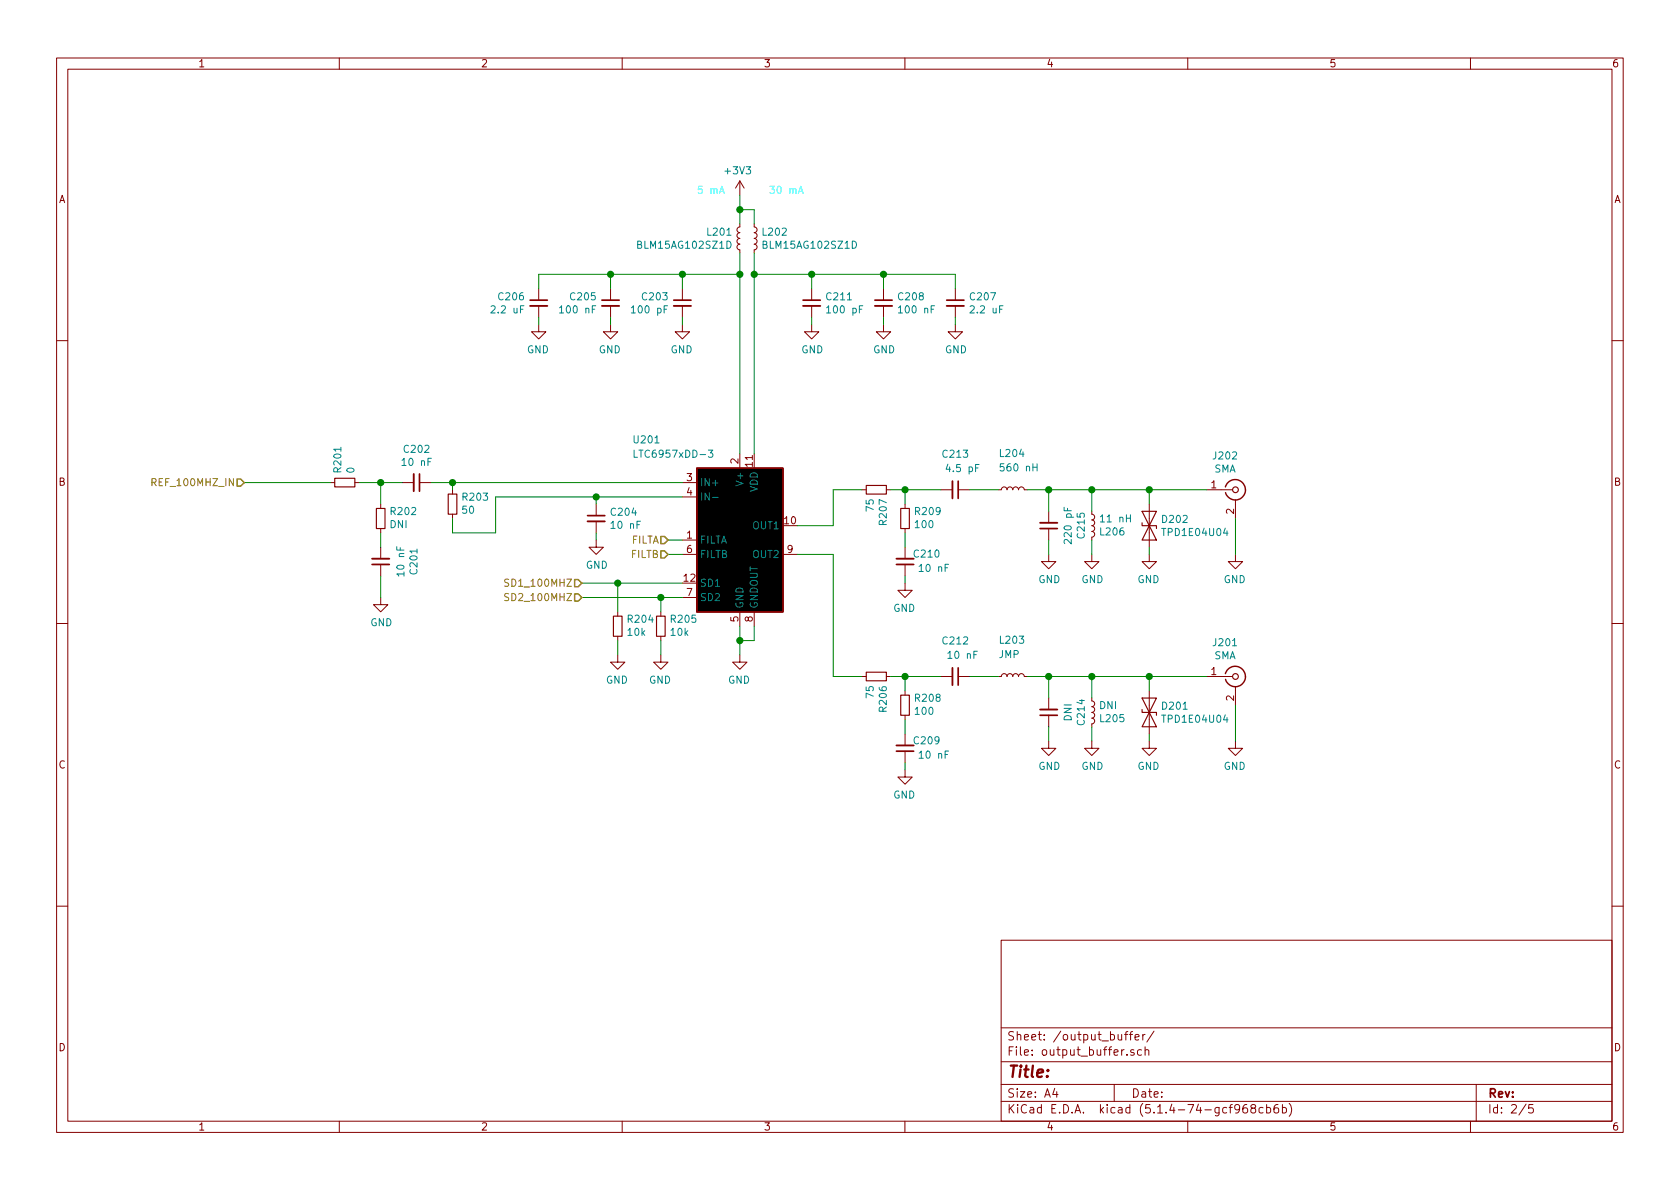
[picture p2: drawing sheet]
EESchema Schematic File Version 4
LIBS:vna_mm_ref-cache
EELAYER 30 0
EELAYER END
$Descr A4 11693 8268
encoding utf-8
Sheet 2 5
Title ""
Date ""
Rev ""
Comp ""
Comment1 ""
Comment2 ""
Comment3 ""
Comment4 ""
$EndDescr
$Comp
L Interface:LTC6957xDD-3 U?
U 1 1
P 5150 3750
AR Path="/5DBFE6CC" Ref="U?"  Part="1" 
AR Path="/5DBF0563/5DBFE6CC" Ref="U201"  Part="1" 
F 0 "U201" H 4400 4450 50  0000 L CNN
F 1 "LTC6957xDD-3" H 4400 4350 50  0000 L CNN
F 2 "Package_DFN_QFN:DFN-12-1EP_3x3mm_P0.45mm_EP1.66x2.38mm" H 5150 3100 50  0001 C CNN
F 3 "https://www.analog.com/media/en/technical-documentation/data-sheets/6957fb.pdf" H 5150 3750 50  0001 C CNN
F 4 "Digi-Key" H 5150 3750 50  0001 C CNN "DIST_NAME"
F 5 "LTC6957IDD-3#TRPBFCT-ND" H 5150 3750 50  0001 C CNN "DIST_PN"
	1    5150 3750
	1    0    0    -1  
$EndComp
Text Notes 5050 1350 2    50   ~ 0
5 mA
Wire Wire Line
	5150 1350 5150 1450
$Comp
L power:+3V3 #PWR?
U 1 1
P 5150 1350
AR Path="/5DBFE6D4" Ref="#PWR?"  Part="1" 
AR Path="/5DBF0563/5DBFE6D4" Ref="#PWR0208"  Part="1" 
F 0 "#PWR0208" H 5150 1200 50  0001 C CNN
F 1 "+3V3" H 5165 1523 50  0000 C CNN
F 2 "" H 5150 1350 50  0001 C CNN
F 3 "" H 5150 1350 50  0001 C CNN
	1    5150 1350
	-1   0    0    -1  
$EndComp
Wire Wire Line
	3750 1900 3750 2000
Wire Wire Line
	4250 1900 3750 1900
Wire Wire Line
	4250 1900 4250 2000
Connection ~ 4250 1900
Wire Wire Line
	4750 1900 4250 1900
Wire Wire Line
	4750 1900 4750 2000
Connection ~ 4750 1900
Wire Wire Line
	5150 1900 4750 1900
Wire Wire Line
	3750 2200 3750 2250
$Comp
L power:GND #PWR?
U 1 1
P 3750 2250
AR Path="/5DBFE6E3" Ref="#PWR?"  Part="1" 
AR Path="/5DBF0563/5DBFE6E3" Ref="#PWR0202"  Part="1" 
F 0 "#PWR0202" H 3750 2000 50  0001 C CNN
F 1 "GND" H 3755 2077 50  0000 C CNN
F 2 "" H 3750 2250 50  0001 C CNN
F 3 "" H 3750 2250 50  0001 C CNN
	1    3750 2250
	-1   0    0    -1  
$EndComp
Connection ~ 5150 1900
Wire Wire Line
	5150 1750 5150 1900
Wire Wire Line
	4250 2250 4250 2200
$Comp
L power:GND #PWR?
U 1 1
P 4250 2250
AR Path="/5DBFE6EC" Ref="#PWR?"  Part="1" 
AR Path="/5DBF0563/5DBFE6EC" Ref="#PWR0204"  Part="1" 
F 0 "#PWR0204" H 4250 2000 50  0001 C CNN
F 1 "GND" H 4255 2077 50  0000 C CNN
F 2 "" H 4250 2250 50  0001 C CNN
F 3 "" H 4250 2250 50  0001 C CNN
	1    4250 2250
	-1   0    0    -1  
$EndComp
Wire Wire Line
	4750 2200 4750 2250
$Comp
L power:GND #PWR?
U 1 1
P 4750 2250
AR Path="/5DBFE6F3" Ref="#PWR?"  Part="1" 
AR Path="/5DBF0563/5DBFE6F3" Ref="#PWR0207"  Part="1" 
F 0 "#PWR0207" H 4750 2000 50  0001 C CNN
F 1 "GND" H 4755 2077 50  0000 C CNN
F 2 "" H 4750 2250 50  0001 C CNN
F 3 "" H 4750 2250 50  0001 C CNN
	1    4750 2250
	-1   0    0    -1  
$EndComp
$Comp
L Device:L_Small L?
U 1 1
P 5150 1650
AR Path="/5DBFE6F9" Ref="L?"  Part="1" 
AR Path="/5DBF0563/5DBFE6F9" Ref="L201"  Part="1" 
F 0 "L201" H 5198 1696 50  0000 L CNN
F 1 "BLM15AG102SZ1D" H 5198 1605 50  0000 L CNN
F 2 "Inductor_SMD:L_0402_1005Metric" H 5150 1650 50  0001 C CNN
F 3 "~" H 5150 1650 50  0001 C CNN
F 4 "Digi-Key" H 5150 1650 50  0001 C CNN "DIST_NAME"
F 5 "BLM15AG102SZ1D" H 5150 1650 50  0001 C CNN "DIST_PN"
	1    5150 1650
	-1   0    0    -1  
$EndComp
$Comp
L Device:C_Small C?
U 1 1
P 4750 2100
AR Path="/5DBFE6FF" Ref="C?"  Part="1" 
AR Path="/5DBF0563/5DBFE6FF" Ref="C203"  Part="1" 
F 0 "C203" H 4842 2146 50  0000 L CNN
F 1 "100 pF" H 4842 2055 50  0000 L CNN
F 2 "Capacitor_SMD:C_0402_1005Metric" H 4750 2100 50  0001 C CNN
F 3 "~" H 4750 2100 50  0001 C CNN
	1    4750 2100
	-1   0    0    -1  
$EndComp
$Comp
L Device:C_Small C?
U 1 1
P 4250 2100
AR Path="/5DBFE705" Ref="C?"  Part="1" 
AR Path="/5DBF0563/5DBFE705" Ref="C205"  Part="1" 
F 0 "C205" H 4342 2146 50  0000 L CNN
F 1 "100 nF" H 4342 2055 50  0000 L CNN
F 2 "Capacitor_SMD:C_0402_1005Metric" H 4250 2100 50  0001 C CNN
F 3 "~" H 4250 2100 50  0001 C CNN
	1    4250 2100
	-1   0    0    -1  
$EndComp
$Comp
L Device:C_Small C?
U 1 1
P 3750 2100
AR Path="/5DBFE70B" Ref="C?"  Part="1" 
AR Path="/5DBF0563/5DBFE70B" Ref="C206"  Part="1" 
F 0 "C206" H 3842 2146 50  0000 L CNN
F 1 "2.2 uF" H 3842 2055 50  0000 L CNN
F 2 "Capacitor_SMD:C_0603_1608Metric" H 3750 2100 50  0001 C CNN
F 3 "~" H 3750 2100 50  0001 C CNN
F 4 "Digi-Key" H 3750 2100 50  0001 C CNN "DIST_NAME"
F 5 "490-10731-1-ND" H 3750 2100 50  0001 C CNN "DIST_PN"
	1    3750 2100
	-1   0    0    -1  
$EndComp
Wire Wire Line
	5150 1900 5150 3150
$Comp
L power:GND #PWR?
U 1 1
P 5150 4550
AR Path="/5DBFE712" Ref="#PWR?"  Part="1" 
AR Path="/5DBF0563/5DBFE712" Ref="#PWR0209"  Part="1" 
F 0 "#PWR0209" H 5150 4300 50  0001 C CNN
F 1 "GND" H 5155 4377 50  0000 C CNN
F 2 "" H 5150 4550 50  0001 C CNN
F 3 "" H 5150 4550 50  0001 C CNN
	1    5150 4550
	-1   0    0    -1  
$EndComp
Wire Wire Line
	4600 4150 4750 4150
$Comp
L Device:R_Small R?
U 1 1
P 4600 4350
AR Path="/5DBFE719" Ref="R?"  Part="1" 
AR Path="/5DBF0563/5DBFE719" Ref="R205"  Part="1" 
F 0 "R205" H 4541 4304 50  0000 R CNN
F 1 "10k" H 4541 4395 50  0000 R CNN
F 2 "Resistor_SMD:R_0402_1005Metric" H 4600 4350 50  0001 C CNN
F 3 "~" H 4600 4350 50  0001 C CNN
	1    4600 4350
	-1   0    0    1   
$EndComp
$Comp
L power:GND #PWR?
U 1 1
P 4600 4550
AR Path="/5DBFE71F" Ref="#PWR?"  Part="1" 
AR Path="/5DBF0563/5DBFE71F" Ref="#PWR0206"  Part="1" 
F 0 "#PWR0206" H 4600 4300 50  0001 C CNN
F 1 "GND" H 4605 4377 50  0000 C CNN
F 2 "" H 4600 4550 50  0001 C CNN
F 3 "" H 4600 4550 50  0001 C CNN
	1    4600 4550
	-1   0    0    -1  
$EndComp
Wire Wire Line
	5150 4350 5150 4450
Wire Wire Line
	5250 4450 5150 4450
Wire Wire Line
	5250 4350 5250 4450
Connection ~ 5150 4450
Wire Wire Line
	5150 4450 5150 4550
Wire Wire Line
	4600 4550 4600 4450
Wire Wire Line
	4600 4250 4600 4150
Connection ~ 4600 4150
Text Notes 5350 1350 0    50   ~ 0
30 mA
Wire Wire Line
	6650 1900 6650 2000
Wire Wire Line
	6150 1900 6650 1900
Wire Wire Line
	6150 1900 6150 2000
Connection ~ 6150 1900
Wire Wire Line
	5650 1900 6150 1900
Wire Wire Line
	5650 1900 5650 2000
Connection ~ 5650 1900
Wire Wire Line
	5250 1900 5650 1900
Wire Wire Line
	6650 2200 6650 2250
$Comp
L power:GND #PWR?
U 1 1
P 6650 2250
AR Path="/5DBFE738" Ref="#PWR?"  Part="1" 
AR Path="/5DBF0563/5DBFE738" Ref="#PWR0214"  Part="1" 
F 0 "#PWR0214" H 6650 2000 50  0001 C CNN
F 1 "GND" H 6655 2077 50  0000 C CNN
F 2 "" H 6650 2250 50  0001 C CNN
F 3 "" H 6650 2250 50  0001 C CNN
	1    6650 2250
	1    0    0    -1  
$EndComp
Connection ~ 5250 1900
Wire Wire Line
	5250 1750 5250 1900
Wire Wire Line
	6150 2250 6150 2200
$Comp
L power:GND #PWR?
U 1 1
P 6150 2250
AR Path="/5DBFE741" Ref="#PWR?"  Part="1" 
AR Path="/5DBF0563/5DBFE741" Ref="#PWR0211"  Part="1" 
F 0 "#PWR0211" H 6150 2000 50  0001 C CNN
F 1 "GND" H 6155 2077 50  0000 C CNN
F 2 "" H 6150 2250 50  0001 C CNN
F 3 "" H 6150 2250 50  0001 C CNN
	1    6150 2250
	1    0    0    -1  
$EndComp
Wire Wire Line
	5650 2200 5650 2250
$Comp
L power:GND #PWR?
U 1 1
P 5650 2250
AR Path="/5DBFE748" Ref="#PWR?"  Part="1" 
AR Path="/5DBF0563/5DBFE748" Ref="#PWR0210"  Part="1" 
F 0 "#PWR0210" H 5650 2000 50  0001 C CNN
F 1 "GND" H 5655 2077 50  0000 C CNN
F 2 "" H 5650 2250 50  0001 C CNN
F 3 "" H 5650 2250 50  0001 C CNN
	1    5650 2250
	1    0    0    -1  
$EndComp
$Comp
L Device:L_Small L?
U 1 1
P 5250 1650
AR Path="/5DBFE74E" Ref="L?"  Part="1" 
AR Path="/5DBF0563/5DBFE74E" Ref="L202"  Part="1" 
F 0 "L202" H 5298 1696 50  0000 L CNN
F 1 "BLM15AG102SZ1D" H 5298 1605 50  0000 L CNN
F 2 "Inductor_SMD:L_0402_1005Metric" H 5250 1650 50  0001 C CNN
F 3 "~" H 5250 1650 50  0001 C CNN
F 4 "Digi-Key" H 5250 1650 50  0001 C CNN "DIST_NAME"
F 5 "BLM15AG102SZ1D" H 5250 1650 50  0001 C CNN "DIST_PN"
	1    5250 1650
	1    0    0    -1  
$EndComp
$Comp
L Device:C_Small C?
U 1 1
P 5650 2100
AR Path="/5DBFE754" Ref="C?"  Part="1" 
AR Path="/5DBF0563/5DBFE754" Ref="C211"  Part="1" 
F 0 "C211" H 5742 2146 50  0000 L CNN
F 1 "100 pF" H 5742 2055 50  0000 L CNN
F 2 "Capacitor_SMD:C_0402_1005Metric" H 5650 2100 50  0001 C CNN
F 3 "~" H 5650 2100 50  0001 C CNN
	1    5650 2100
	1    0    0    -1  
$EndComp
$Comp
L Device:C_Small C?
U 1 1
P 6150 2100
AR Path="/5DBFE75A" Ref="C?"  Part="1" 
AR Path="/5DBF0563/5DBFE75A" Ref="C208"  Part="1" 
F 0 "C208" H 6242 2146 50  0000 L CNN
F 1 "100 nF" H 6242 2055 50  0000 L CNN
F 2 "Capacitor_SMD:C_0402_1005Metric" H 6150 2100 50  0001 C CNN
F 3 "~" H 6150 2100 50  0001 C CNN
	1    6150 2100
	1    0    0    -1  
$EndComp
$Comp
L Device:C_Small C?
U 1 1
P 6650 2100
AR Path="/5DBFE760" Ref="C?"  Part="1" 
AR Path="/5DBF0563/5DBFE760" Ref="C207"  Part="1" 
F 0 "C207" H 6742 2146 50  0000 L CNN
F 1 "2.2 uF" H 6742 2055 50  0000 L CNN
F 2 "Capacitor_SMD:C_0603_1608Metric" H 6650 2100 50  0001 C CNN
F 3 "~" H 6650 2100 50  0001 C CNN
F 4 "Digi-Key" H 6650 2100 50  0001 C CNN "DIST_NAME"
F 5 "490-10731-1-ND" H 6650 2100 50  0001 C CNN "DIST_PN"
	1    6650 2100
	1    0    0    -1  
$EndComp
Wire Wire Line
	5250 1900 5250 3150
Wire Wire Line
	5150 1450 5250 1450
Wire Wire Line
	5250 1450 5250 1550
Connection ~ 5150 1450
Wire Wire Line
	5150 1450 5150 1550
$Comp
L Device:R_Small R?
U 1 1
P 4300 4350
AR Path="/5DBFE76B" Ref="R?"  Part="1" 
AR Path="/5DBF0563/5DBFE76B" Ref="R204"  Part="1" 
F 0 "R204" H 4241 4304 50  0000 R CNN
F 1 "10k" H 4241 4395 50  0000 R CNN
F 2 "Resistor_SMD:R_0402_1005Metric" H 4300 4350 50  0001 C CNN
F 3 "~" H 4300 4350 50  0001 C CNN
	1    4300 4350
	-1   0    0    1   
$EndComp
$Comp
L power:GND #PWR?
U 1 1
P 4300 4550
AR Path="/5DBFE771" Ref="#PWR?"  Part="1" 
AR Path="/5DBF0563/5DBFE771" Ref="#PWR0205"  Part="1" 
F 0 "#PWR0205" H 4300 4300 50  0001 C CNN
F 1 "GND" H 4305 4377 50  0000 C CNN
F 2 "" H 4300 4550 50  0001 C CNN
F 3 "" H 4300 4550 50  0001 C CNN
	1    4300 4550
	-1   0    0    -1  
$EndComp
Wire Wire Line
	4300 4550 4300 4450
Wire Wire Line
	4300 4250 4300 4050
Wire Wire Line
	4300 4050 4750 4050
Wire Wire Line
	4050 4150 4600 4150
Wire Wire Line
	4300 4050 4050 4050
Connection ~ 4300 4050
$Comp
L Device:C_Small C?
U 1 1
P 4150 3600
AR Path="/5DBFE77F" Ref="C?"  Part="1" 
AR Path="/5DBF0563/5DBFE77F" Ref="C204"  Part="1" 
F 0 "C204" H 4058 3646 50  0000 R CNN
F 1 "10 nF" H 4058 3555 50  0000 R CNN
F 2 "Capacitor_SMD:C_0402_1005Metric" H 4150 3600 50  0001 C CNN
F 3 "~" H 4150 3600 50  0001 C CNN
	1    4150 3600
	-1   0    0    -1  
$EndComp
$Comp
L Device:R_Small R?
U 1 1
P 2650 3600
AR Path="/5DBFE785" Ref="R?"  Part="1" 
AR Path="/5DBF0563/5DBFE785" Ref="R202"  Part="1" 
F 0 "R202" H 2591 3554 50  0000 R CNN
F 1 "DNI" H 2591 3645 50  0000 R CNN
F 2 "Resistor_SMD:R_0402_1005Metric" H 2650 3600 50  0001 C CNN
F 3 "~" H 2650 3600 50  0001 C CNN
	1    2650 3600
	-1   0    0    1   
$EndComp
$Comp
L Device:C_Small C?
U 1 1
P 2900 3350
AR Path="/5DBFE78B" Ref="C?"  Part="1" 
AR Path="/5DBF0563/5DBFE78B" Ref="C202"  Part="1" 
F 0 "C202" V 3129 3350 50  0000 C CNN
F 1 "10 nF" V 3038 3350 50  0000 C CNN
F 2 "Capacitor_SMD:C_0402_1005Metric" H 2900 3350 50  0001 C CNN
F 3 "~" H 2900 3350 50  0001 C CNN
	1    2900 3350
	0    1    -1   0   
$EndComp
$Comp
L power:GND #PWR?
U 1 1
P 2650 4150
AR Path="/5DBFE791" Ref="#PWR?"  Part="1" 
AR Path="/5DBF0563/5DBFE791" Ref="#PWR0201"  Part="1" 
F 0 "#PWR0201" H 2650 3900 50  0001 C CNN
F 1 "GND" H 2655 3977 50  0000 C CNN
F 2 "" H 2650 4150 50  0001 C CNN
F 3 "" H 2650 4150 50  0001 C CNN
	1    2650 4150
	1    0    0    -1  
$EndComp
Wire Wire Line
	1700 3350 2300 3350
Wire Wire Line
	2650 3500 2650 3350
Wire Wire Line
	2650 3350 2800 3350
$Comp
L power:GND #PWR?
U 1 1
P 4150 3750
AR Path="/5DBFE79D" Ref="#PWR?"  Part="1" 
AR Path="/5DBF0563/5DBFE79D" Ref="#PWR0203"  Part="1" 
F 0 "#PWR0203" H 4150 3500 50  0001 C CNN
F 1 "GND" H 4155 3577 50  0000 C CNN
F 2 "" H 4150 3750 50  0001 C CNN
F 3 "" H 4150 3750 50  0001 C CNN
	1    4150 3750
	1    0    0    -1  
$EndComp
Wire Wire Line
	4150 3750 4150 3700
Wire Wire Line
	4150 3450 4150 3500
Wire Wire Line
	4150 3450 4750 3450
Wire Wire Line
	4650 3850 4750 3850
Wire Wire Line
	4650 3750 4750 3750
$Comp
L Device:R_Small R?
U 1 1
P 6300 3600
AR Path="/5DBFE7AA" Ref="R?"  Part="1" 
AR Path="/5DBF0563/5DBFE7AA" Ref="R209"  Part="1" 
F 0 "R209" H 6241 3554 50  0000 R CNN
F 1 "100" H 6241 3645 50  0000 R CNN
F 2 "Resistor_SMD:R_0402_1005Metric" H 6300 3600 50  0001 C CNN
F 3 "~" H 6300 3600 50  0001 C CNN
	1    6300 3600
	-1   0    0    1   
$EndComp
$Comp
L Device:R_Small R?
U 1 1
P 6100 3400
AR Path="/5DBFE7B0" Ref="R?"  Part="1" 
AR Path="/5DBF0563/5DBFE7B0" Ref="R207"  Part="1" 
F 0 "R207" H 6041 3354 50  0000 R CNN
F 1 "75" H 6041 3445 50  0000 R CNN
F 2 "Resistor_SMD:R_0402_1005Metric" H 6100 3400 50  0001 C CNN
F 3 "~" H 6100 3400 50  0001 C CNN
	1    6100 3400
	0    -1   -1   0   
$EndComp
Wire Wire Line
	6000 3400 5800 3400
Wire Wire Line
	5800 3850 5550 3850
Wire Wire Line
	6200 3400 6300 3400
$Comp
L Connector:Conn_Coaxial J?
U 1 1
P 8600 4700
AR Path="/5DBFE7CD" Ref="J?"  Part="1" 
AR Path="/5DBF0563/5DBFE7CD" Ref="J201"  Part="1" 
F 0 "J201" H 8528 4938 50  0000 C CNN
F 1 "SMA" H 8528 4847 50  0000 C CNN
F 2 "Connector_Coaxial:SMA_Amphenol_132289_EdgeMount" H 8600 4700 50  0001 C CNN
F 3 " ~" H 8600 4700 50  0001 C CNN
F 4 "Digi-Key" H 8600 4700 50  0001 C CNN "DIST_NAME"
F 5 "WM5534-ND" H 8600 4700 50  0001 C CNN "DIST_PN"
	1    8600 4700
	1    0    0    -1  
$EndComp
$Comp
L power:GND #PWR?
U 1 1
P 8600 5150
AR Path="/5DBFE7D3" Ref="#PWR?"  Part="1" 
AR Path="/5DBF0563/5DBFE7D3" Ref="#PWR0221"  Part="1" 
F 0 "#PWR0221" H 8600 4900 50  0001 C CNN
F 1 "GND" H 8605 4977 50  0000 C CNN
F 2 "" H 8600 5150 50  0001 C CNN
F 3 "" H 8600 5150 50  0001 C CNN
	1    8600 5150
	-1   0    0    -1  
$EndComp
$Comp
L Device:R_Small R?
U 1 1
P 6300 4900
AR Path="/5DBFE7D9" Ref="R?"  Part="1" 
AR Path="/5DBF0563/5DBFE7D9" Ref="R208"  Part="1" 
F 0 "R208" H 6241 4854 50  0000 R CNN
F 1 "100" H 6241 4945 50  0000 R CNN
F 2 "Resistor_SMD:R_0402_1005Metric" H 6300 4900 50  0001 C CNN
F 3 "~" H 6300 4900 50  0001 C CNN
	1    6300 4900
	-1   0    0    1   
$EndComp
$Comp
L Device:R_Small R?
U 1 1
P 6100 4700
AR Path="/5DBFE7DF" Ref="R?"  Part="1" 
AR Path="/5DBF0563/5DBFE7DF" Ref="R206"  Part="1" 
F 0 "R206" H 6041 4654 50  0000 R CNN
F 1 "75" H 6041 4745 50  0000 R CNN
F 2 "Resistor_SMD:R_0402_1005Metric" H 6100 4700 50  0001 C CNN
F 3 "~" H 6100 4700 50  0001 C CNN
	1    6100 4700
	0    -1   -1   0   
$EndComp
Wire Wire Line
	6000 4700 5800 4700
Wire Wire Line
	6200 4700 6300 4700
$Comp
L power:GND #PWR?
U 1 1
P 6300 5350
AR Path="/5DBFE7EE" Ref="#PWR?"  Part="1" 
AR Path="/5DBF0563/5DBFE7EE" Ref="#PWR0212"  Part="1" 
F 0 "#PWR0212" H 6300 5100 50  0001 C CNN
F 1 "GND" H 6305 5177 50  0000 C CNN
F 2 "" H 6300 5350 50  0001 C CNN
F 3 "" H 6300 5350 50  0001 C CNN
	1    6300 5350
	-1   0    0    -1  
$EndComp
Wire Wire Line
	6300 5350 6300 5300
Wire Wire Line
	6300 4800 6300 4700
Connection ~ 6300 4700
Wire Wire Line
	5550 3650 5800 3650
Wire Wire Line
	5800 3650 5800 3400
Text HLabel 1700 3350 0    50   Input ~ 0
REF_100MHZ_IN
Text HLabel 4650 3750 0    50   Input ~ 0
FILTA
Text HLabel 4650 3850 0    50   Input ~ 0
FILTB
Text HLabel 4050 4050 0    50   Input ~ 0
SD1_100MHZ
Text HLabel 4050 4150 0    50   Input ~ 0
SD2_100MHZ
$Comp
L Device:R_Small R?
U 1 1
P 2400 3350
AR Path="/5DBA27A3" Ref="R?"  Part="1" 
AR Path="/5DBF0563/5DBA27A3" Ref="R201"  Part="1" 
F 0 "R201" H 2341 3304 50  0000 R CNN
F 1 "0" H 2341 3395 50  0000 R CNN
F 2 "Resistor_SMD:R_0402_1005Metric" H 2400 3350 50  0001 C CNN
F 3 "~" H 2400 3350 50  0001 C CNN
	1    2400 3350
	0    1    1    0   
$EndComp
Wire Wire Line
	2500 3350 2650 3350
Connection ~ 2650 3350
$Comp
L Device:R_Small R?
U 1 1
P 3150 3500
AR Path="/5DBA951C" Ref="R?"  Part="1" 
AR Path="/5DBF0563/5DBA951C" Ref="R203"  Part="1" 
F 0 "R203" H 3091 3454 50  0000 R CNN
F 1 "50" H 3091 3545 50  0000 R CNN
F 2 "Resistor_SMD:R_0402_1005Metric" H 3150 3500 50  0001 C CNN
F 3 "~" H 3150 3500 50  0001 C CNN
	1    3150 3500
	-1   0    0    1   
$EndComp
Wire Wire Line
	3000 3350 3150 3350
Wire Wire Line
	3150 3350 3150 3400
Wire Wire Line
	3150 3350 4750 3350
Connection ~ 3150 3350
Wire Wire Line
	3150 3600 3150 3700
Connection ~ 4150 3450
Wire Wire Line
	3150 3700 3450 3700
Wire Wire Line
	3450 3700 3450 3450
Wire Wire Line
	3450 3450 4150 3450
$Comp
L Device:C_Small C?
U 1 1
P 2650 3900
AR Path="/5DBB1808" Ref="C?"  Part="1" 
AR Path="/5DBF0563/5DBB1808" Ref="C201"  Part="1" 
F 0 "C201" V 2879 3900 50  0000 C CNN
F 1 "10 nF" V 2788 3900 50  0000 C CNN
F 2 "Capacitor_SMD:C_0402_1005Metric" H 2650 3900 50  0001 C CNN
F 3 "~" H 2650 3900 50  0001 C CNN
	1    2650 3900
	1    0    0    1   
$EndComp
Wire Wire Line
	2650 4000 2650 4150
Wire Wire Line
	2650 3800 2650 3700
Wire Wire Line
	5800 3850 5800 4700
$Comp
L Device:C_Small C?
U 1 1
P 6300 5200
AR Path="/5DBBB1D9" Ref="C?"  Part="1" 
AR Path="/5DBF0563/5DBBB1D9" Ref="C209"  Part="1" 
F 0 "C209" H 6450 5150 50  0000 C CNN
F 1 "10 nF" H 6500 5250 50  0000 C CNN
F 2 "Capacitor_SMD:C_0402_1005Metric" H 6300 5200 50  0001 C CNN
F 3 "~" H 6300 5200 50  0001 C CNN
	1    6300 5200
	1    0    0    1   
$EndComp
Wire Wire Line
	6300 5100 6300 5000
$Comp
L power:GND #PWR?
U 1 1
P 6300 4050
AR Path="/5DBC4333" Ref="#PWR?"  Part="1" 
AR Path="/5DBF0563/5DBC4333" Ref="#PWR0213"  Part="1" 
F 0 "#PWR0213" H 6300 3800 50  0001 C CNN
F 1 "GND" H 6305 3877 50  0000 C CNN
F 2 "" H 6300 4050 50  0001 C CNN
F 3 "" H 6300 4050 50  0001 C CNN
	1    6300 4050
	-1   0    0    -1  
$EndComp
Wire Wire Line
	6300 4050 6300 4000
$Comp
L Device:C_Small C?
U 1 1
P 6300 3900
AR Path="/5DBC433A" Ref="C?"  Part="1" 
AR Path="/5DBF0563/5DBC433A" Ref="C210"  Part="1" 
F 0 "C210" H 6450 3850 50  0000 C CNN
F 1 "10 nF" H 6500 3950 50  0000 C CNN
F 2 "Capacitor_SMD:C_0402_1005Metric" H 6300 3900 50  0001 C CNN
F 3 "~" H 6300 3900 50  0001 C CNN
	1    6300 3900
	1    0    0    1   
$EndComp
Wire Wire Line
	6300 3800 6300 3700
$Comp
L Device:D_TVS D201
U 1 1
P 8000 4950
F 0 "D201" V 7954 5029 50  0000 L CNN
F 1 "TPD1E04U04" V 8045 5029 50  0000 L CNN
F 2 "Diode_SMD:D_0402_1005Metric" H 8000 4950 50  0001 C CNN
F 3 "~" H 8000 4950 50  0001 C CNN
F 4 "Digi-Key" H 8000 4950 50  0001 C CNN "DIST_NAME"
F 5 "296-47224-1-ND" H 8000 4950 50  0001 C CNN "DIST_PN"
	1    8000 4950
	0    1    1    0   
$EndComp
$Comp
L power:GND #PWR?
U 1 1
P 8000 5150
AR Path="/5DC5418E" Ref="#PWR?"  Part="1" 
AR Path="/5DBF0563/5DC5418E" Ref="#PWR0219"  Part="1" 
F 0 "#PWR0219" H 8000 4900 50  0001 C CNN
F 1 "GND" H 8005 4977 50  0000 C CNN
F 2 "" H 8000 5150 50  0001 C CNN
F 3 "" H 8000 5150 50  0001 C CNN
	1    8000 5150
	-1   0    0    -1  
$EndComp
$Comp
L Device:C_Small C?
U 1 1
P 6650 4700
AR Path="/5DC635F4" Ref="C?"  Part="1" 
AR Path="/5DC3C92E/5DC635F4" Ref="C?"  Part="1" 
AR Path="/5DBF0563/5DC635F4" Ref="C212"  Part="1" 
F 0 "C212" V 6400 4700 50  0000 C CNN
F 1 "10 nF" V 6500 4750 50  0000 C CNN
F 2 "Capacitor_SMD:C_0402_1005Metric" H 6650 4700 50  0001 C CNN
F 3 "~" H 6650 4700 50  0001 C CNN
	1    6650 4700
	0    1    1    0   
$EndComp
$Comp
L Device:C_Small C?
U 1 1
P 7300 4950
AR Path="/5DC635FA" Ref="C?"  Part="1" 
AR Path="/5DC3C92E/5DC635FA" Ref="C?"  Part="1" 
AR Path="/5DBF0563/5DC635FA" Ref="C214"  Part="1" 
F 0 "C214" V 7071 4950 50  0000 C CNN
F 1 "DNI" V 7162 4950 50  0000 C CNN
F 2 "Capacitor_SMD:C_0402_1005Metric" H 7300 4950 50  0001 C CNN
F 3 "~" H 7300 4950 50  0001 C CNN
	1    7300 4950
	-1   0    0    1   
$EndComp
$Comp
L Device:L_Small L?
U 1 1
P 7050 4700
AR Path="/5DC63600" Ref="L?"  Part="1" 
AR Path="/5DBF0563/5DC63600" Ref="L203"  Part="1" 
AR Path="/5DC3C92E/5DC63600" Ref="L?"  Part="1" 
F 0 "L203" V 7300 4600 50  0000 L CNN
F 1 "JMP" V 7200 4600 50  0000 L CNN
F 2 "Inductor_SMD:L_0805_2012Metric" H 7050 4700 50  0001 C CNN
F 3 "~" H 7050 4700 50  0001 C CNN
	1    7050 4700
	0    1    -1   0   
$EndComp
$Comp
L Device:L_Small L?
U 1 1
P 7600 4950
AR Path="/5DC63606" Ref="L?"  Part="1" 
AR Path="/5DBF0563/5DC63606" Ref="L205"  Part="1" 
AR Path="/5DC3C92E/5DC63606" Ref="L?"  Part="1" 
F 0 "L205" H 7648 4996 50  0000 L CNN
F 1 "DNI" H 7648 4905 50  0000 L CNN
F 2 "Inductor_SMD:L_0402_1005Metric" H 7600 4950 50  0001 C CNN
F 3 "~" H 7600 4950 50  0001 C CNN
	1    7600 4950
	1    0    0    1   
$EndComp
$Comp
L power:GND #PWR?
U 1 1
P 7300 5150
AR Path="/5DC6360C" Ref="#PWR?"  Part="1" 
AR Path="/5DC3C92E/5DC6360C" Ref="#PWR?"  Part="1" 
AR Path="/5DBF0563/5DC6360C" Ref="#PWR0215"  Part="1" 
F 0 "#PWR0215" H 7300 4900 50  0001 C CNN
F 1 "GND" H 7305 4977 50  0000 C CNN
F 2 "" H 7300 5150 50  0001 C CNN
F 3 "" H 7300 5150 50  0001 C CNN
	1    7300 5150
	1    0    0    -1  
$EndComp
Wire Wire Line
	7300 5150 7300 5050
$Comp
L power:GND #PWR?
U 1 1
P 7600 5150
AR Path="/5DC63613" Ref="#PWR?"  Part="1" 
AR Path="/5DC3C92E/5DC63613" Ref="#PWR?"  Part="1" 
AR Path="/5DBF0563/5DC63613" Ref="#PWR0217"  Part="1" 
F 0 "#PWR0217" H 7600 4900 50  0001 C CNN
F 1 "GND" H 7605 4977 50  0000 C CNN
F 2 "" H 7600 5150 50  0001 C CNN
F 3 "" H 7600 5150 50  0001 C CNN
	1    7600 5150
	1    0    0    -1  
$EndComp
Wire Wire Line
	7600 5050 7600 5150
Wire Wire Line
	7150 4700 7300 4700
Wire Wire Line
	7600 4850 7600 4700
Connection ~ 7600 4700
Wire Wire Line
	7300 4850 7300 4700
Connection ~ 7300 4700
Wire Wire Line
	7300 4700 7600 4700
Wire Wire Line
	6750 4700 6950 4700
Wire Wire Line
	7600 4700 8000 4700
Wire Wire Line
	8000 4800 8000 4700
Wire Wire Line
	8000 5100 8000 5150
Connection ~ 8000 4700
Wire Wire Line
	8600 4900 8600 5150
Wire Wire Line
	6300 4700 6550 4700
$Comp
L Connector:Conn_Coaxial J?
U 1 1
P 8600 3400
AR Path="/5DC92B00" Ref="J?"  Part="1" 
AR Path="/5DBF0563/5DC92B00" Ref="J202"  Part="1" 
F 0 "J202" H 8528 3638 50  0000 C CNN
F 1 "SMA" H 8528 3547 50  0000 C CNN
F 2 "Connector_Coaxial:SMA_Amphenol_132289_EdgeMount" H 8600 3400 50  0001 C CNN
F 3 " ~" H 8600 3400 50  0001 C CNN
F 4 "Digi-Key" H 8600 3400 50  0001 C CNN "DIST_NAME"
F 5 "WM5534-ND" H 8600 3400 50  0001 C CNN "DIST_PN"
	1    8600 3400
	1    0    0    -1  
$EndComp
$Comp
L power:GND #PWR?
U 1 1
P 8600 3850
AR Path="/5DC92B06" Ref="#PWR?"  Part="1" 
AR Path="/5DBF0563/5DC92B06" Ref="#PWR0222"  Part="1" 
F 0 "#PWR0222" H 8600 3600 50  0001 C CNN
F 1 "GND" H 8605 3677 50  0000 C CNN
F 2 "" H 8600 3850 50  0001 C CNN
F 3 "" H 8600 3850 50  0001 C CNN
	1    8600 3850
	-1   0    0    -1  
$EndComp
$Comp
L Device:D_TVS D202
U 1 1
P 8000 3650
F 0 "D202" V 7954 3729 50  0000 L CNN
F 1 "TPD1E04U04" V 8045 3729 50  0000 L CNN
F 2 "Diode_SMD:D_0402_1005Metric" H 8000 3650 50  0001 C CNN
F 3 "~" H 8000 3650 50  0001 C CNN
F 4 "Digi-Key" H 8000 3650 50  0001 C CNN "DIST_NAME"
F 5 "296-47224-1-ND" H 8000 3650 50  0001 C CNN "DIST_PN"
	1    8000 3650
	0    1    1    0   
$EndComp
$Comp
L power:GND #PWR?
U 1 1
P 8000 3850
AR Path="/5DC92B12" Ref="#PWR?"  Part="1" 
AR Path="/5DBF0563/5DC92B12" Ref="#PWR0220"  Part="1" 
F 0 "#PWR0220" H 8000 3600 50  0001 C CNN
F 1 "GND" H 8005 3677 50  0000 C CNN
F 2 "" H 8000 3850 50  0001 C CNN
F 3 "" H 8000 3850 50  0001 C CNN
	1    8000 3850
	-1   0    0    -1  
$EndComp
$Comp
L Device:C_Small C?
U 1 1
P 6650 3400
AR Path="/5DC92B18" Ref="C?"  Part="1" 
AR Path="/5DC3C92E/5DC92B18" Ref="C?"  Part="1" 
AR Path="/5DBF0563/5DC92B18" Ref="C213"  Part="1" 
F 0 "C213" V 6400 3400 50  0000 C CNN
F 1 "4.5 pF" V 6500 3450 50  0000 C CNN
F 2 "Capacitor_SMD:C_0402_1005Metric" H 6650 3400 50  0001 C CNN
F 3 "~" H 6650 3400 50  0001 C CNN
	1    6650 3400
	0    1    1    0   
$EndComp
$Comp
L Device:C_Small C?
U 1 1
P 7300 3650
AR Path="/5DC92B1E" Ref="C?"  Part="1" 
AR Path="/5DC3C92E/5DC92B1E" Ref="C?"  Part="1" 
AR Path="/5DBF0563/5DC92B1E" Ref="C215"  Part="1" 
F 0 "C215" V 7071 3650 50  0000 C CNN
F 1 "220 pF" V 7162 3650 50  0000 C CNN
F 2 "Capacitor_SMD:C_0402_1005Metric" H 7300 3650 50  0001 C CNN
F 3 "~" H 7300 3650 50  0001 C CNN
	1    7300 3650
	-1   0    0    1   
$EndComp
$Comp
L Device:L_Small L?
U 1 1
P 7050 3400
AR Path="/5DC92B24" Ref="L?"  Part="1" 
AR Path="/5DBF0563/5DC92B24" Ref="L204"  Part="1" 
AR Path="/5DC3C92E/5DC92B24" Ref="L?"  Part="1" 
F 0 "L204" V 7300 3300 50  0000 L CNN
F 1 "560 nH" V 7200 3300 50  0000 L CNN
F 2 "Inductor_SMD:L_0805_2012Metric" H 7050 3400 50  0001 C CNN
F 3 "~" H 7050 3400 50  0001 C CNN
F 4 "Digi-Key" H 7050 3400 50  0001 C CNN "DIST_NAME"
F 5 "A103767CT-ND" H 7050 3400 50  0001 C CNN "DIST_PN"
	1    7050 3400
	0    1    -1   0   
$EndComp
$Comp
L Device:L_Small L?
U 1 1
P 7600 3650
AR Path="/5DC92B2A" Ref="L?"  Part="1" 
AR Path="/5DBF0563/5DC92B2A" Ref="L206"  Part="1" 
AR Path="/5DC3C92E/5DC92B2A" Ref="L?"  Part="1" 
F 0 "L206" H 7648 3696 50  0000 L CNN
F 1 "11 nH" H 7648 3605 50  0000 L CNN
F 2 "Inductor_SMD:L_0402_1005Metric" H 7600 3650 50  0001 C CNN
F 3 "~" H 7600 3650 50  0001 C CNN
	1    7600 3650
	1    0    0    1   
$EndComp
$Comp
L power:GND #PWR?
U 1 1
P 7300 3850
AR Path="/5DC92B30" Ref="#PWR?"  Part="1" 
AR Path="/5DC3C92E/5DC92B30" Ref="#PWR?"  Part="1" 
AR Path="/5DBF0563/5DC92B30" Ref="#PWR0216"  Part="1" 
F 0 "#PWR0216" H 7300 3600 50  0001 C CNN
F 1 "GND" H 7305 3677 50  0000 C CNN
F 2 "" H 7300 3850 50  0001 C CNN
F 3 "" H 7300 3850 50  0001 C CNN
	1    7300 3850
	1    0    0    -1  
$EndComp
Wire Wire Line
	7300 3850 7300 3750
$Comp
L power:GND #PWR?
U 1 1
P 7600 3850
AR Path="/5DC92B37" Ref="#PWR?"  Part="1" 
AR Path="/5DC3C92E/5DC92B37" Ref="#PWR?"  Part="1" 
AR Path="/5DBF0563/5DC92B37" Ref="#PWR0218"  Part="1" 
F 0 "#PWR0218" H 7600 3600 50  0001 C CNN
F 1 "GND" H 7605 3677 50  0000 C CNN
F 2 "" H 7600 3850 50  0001 C CNN
F 3 "" H 7600 3850 50  0001 C CNN
	1    7600 3850
	1    0    0    -1  
$EndComp
Wire Wire Line
	7600 3750 7600 3850
Wire Wire Line
	7150 3400 7300 3400
Wire Wire Line
	7600 3550 7600 3400
Connection ~ 7600 3400
Wire Wire Line
	7300 3550 7300 3400
Connection ~ 7300 3400
Wire Wire Line
	7300 3400 7600 3400
Wire Wire Line
	6750 3400 6950 3400
Wire Wire Line
	7600 3400 8000 3400
Wire Wire Line
	8000 3500 8000 3400
Wire Wire Line
	8000 3800 8000 3850
Connection ~ 8000 3400
Wire Wire Line
	8600 3600 8600 3850
Wire Wire Line
	6300 3400 6550 3400
Wire Wire Line
	8000 3400 8400 3400
Wire Wire Line
	8000 4700 8400 4700
Wire Wire Line
	6300 3500 6300 3400
Connection ~ 6300 3400
$EndSCHEMATC
